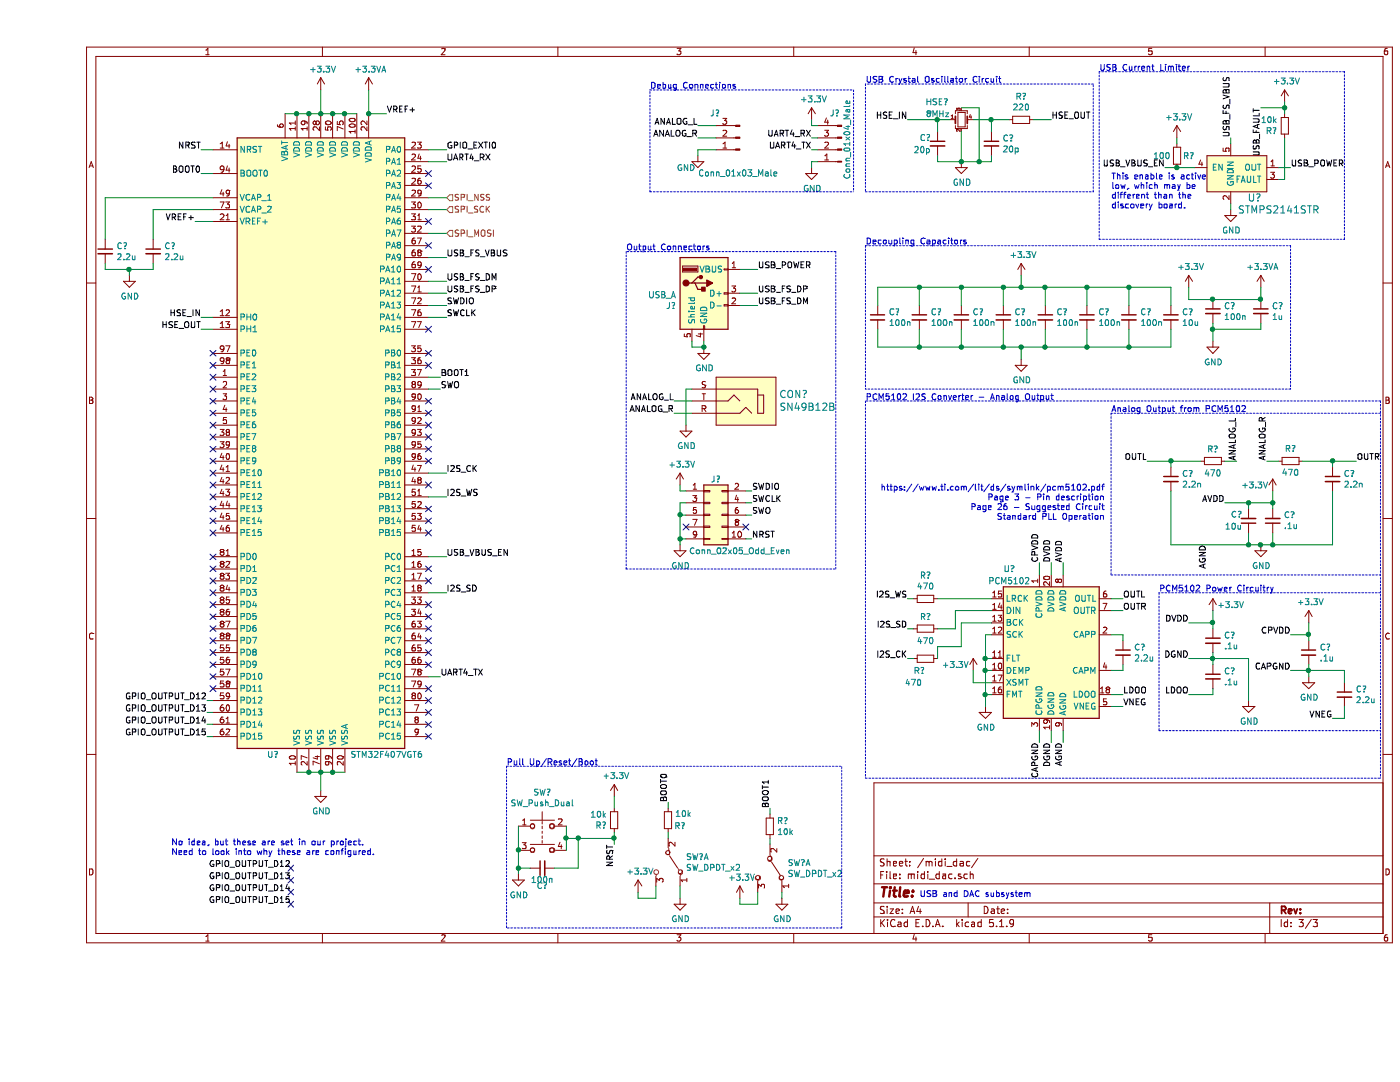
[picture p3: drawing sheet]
EESchema Schematic File Version 4
EELAYER 30 0
EELAYER END
$Descr A4 11693 8268
encoding utf-8
Sheet 3 3
Title ""
Date ""
Rev ""
Comp ""
Comment1 ""
Comment2 ""
Comment3 ""
Comment4 ""
$EndDescr
$Comp
L MCU_ST_STM32F4:STM32F407VGTx U?
U 1 1
P 2350 3650
F 0 "U?" H 1950 1000 50  0000 C CNN
F 1 "STM32F407VGT6" H 2900 1000 50  0000 C CNN
F 2 "Package_QFP:LQFP-100_14x14mm_P0.5mm" H 1650 1050 50  0001 R CNN
F 3 "http://www.st.com/st-web-ui/static/active/en/resource/technical/document/datasheet/DM00037051.pdf" H 2350 3650 50  0001 C CNN
	1    2350 3650
	1    0    0    -1  
$EndComp
Text HLabel 3400 1950 2    50   Input ~ 0
SPI_MOSI
Text HLabel 3400 1750 2    50   Input ~ 0
SPI_SCK
Text HLabel 3400 1650 2    50   Input ~ 0
SPI_NSS
$Comp
L power:+3.3V #PWR?
U 1 1
P 2350 750
F 0 "#PWR?" H 2350 600 50  0001 C CNN
F 1 "+3.3V" H 2365 923 50  0000 C CNN
F 2 "" H 2350 750 50  0001 C CNN
F 3 "" H 2350 750 50  0001 C CNN
	1    2350 750 
	1    0    0    -1  
$EndComp
$Comp
L power:GND #PWR?
U 1 1
P 2350 6600
F 0 "#PWR?" H 2350 6350 50  0001 C CNN
F 1 "GND" H 2355 6427 50  0000 C CNN
F 2 "" H 2350 6600 50  0001 C CNN
F 3 "" H 2350 6600 50  0001 C CNN
	1    2350 6600
	1    0    0    -1  
$EndComp
Wire Wire Line
	2150 6450 2250 6450
Wire Wire Line
	2350 6450 2350 6600
Connection ~ 2350 6450
Connection ~ 2250 6450
Wire Wire Line
	2250 6450 2350 6450
Wire Wire Line
	2550 6450 2450 6450
Connection ~ 2450 6450
Wire Wire Line
	2450 6450 2350 6450
Wire Wire Line
	2050 950  2150 950 
Wire Wire Line
	2350 950  2350 750 
Connection ~ 2350 950 
Connection ~ 2150 950 
Wire Wire Line
	2150 950  2250 950 
Connection ~ 2250 950 
Wire Wire Line
	2250 950  2350 950 
Connection ~ 2450 950 
Wire Wire Line
	2450 950  2350 950 
Connection ~ 2550 950 
Wire Wire Line
	2550 950  2450 950 
Wire Wire Line
	2650 950  2550 950 
$Comp
L Device:C_Small C?
U 1 1
P 7000 2650
F 0 "C?" H 7092 2696 50  0000 L CNN
F 1 "100n" H 7092 2605 50  0000 L CNN
F 2 "" H 7000 2650 50  0001 C CNN
F 3 "~" H 7000 2650 50  0001 C CNN
	1    7000 2650
	1    0    0    -1  
$EndComp
$Comp
L Device:C_Small C?
U 1 1
P 7350 2650
F 0 "C?" H 7442 2696 50  0000 L CNN
F 1 "100n" H 7442 2605 50  0000 L CNN
F 2 "" H 7350 2650 50  0001 C CNN
F 3 "~" H 7350 2650 50  0001 C CNN
	1    7350 2650
	1    0    0    -1  
$EndComp
$Comp
L Device:C_Small C?
U 1 1
P 7700 2650
F 0 "C?" H 7792 2696 50  0000 L CNN
F 1 "100n" H 7792 2605 50  0000 L CNN
F 2 "" H 7700 2650 50  0001 C CNN
F 3 "~" H 7700 2650 50  0001 C CNN
	1    7700 2650
	1    0    0    -1  
$EndComp
$Comp
L Device:C_Small C?
U 1 1
P 8050 2650
F 0 "C?" H 8142 2696 50  0000 L CNN
F 1 "100n" H 8142 2605 50  0000 L CNN
F 2 "" H 8050 2650 50  0001 C CNN
F 3 "~" H 8050 2650 50  0001 C CNN
	1    8050 2650
	1    0    0    -1  
$EndComp
$Comp
L Device:C_Small C?
U 1 1
P 8400 2650
F 0 "C?" H 8492 2696 50  0000 L CNN
F 1 "100n" H 8492 2605 50  0000 L CNN
F 2 "" H 8400 2650 50  0001 C CNN
F 3 "~" H 8400 2650 50  0001 C CNN
	1    8400 2650
	1    0    0    -1  
$EndComp
$Comp
L Device:C_Small C?
U 1 1
P 8750 2650
F 0 "C?" H 8842 2696 50  0000 L CNN
F 1 "100n" H 8842 2605 50  0000 L CNN
F 2 "" H 8750 2650 50  0001 C CNN
F 3 "~" H 8750 2650 50  0001 C CNN
	1    8750 2650
	1    0    0    -1  
$EndComp
$Comp
L Device:C_Small C?
U 1 1
P 9100 2650
F 0 "C?" H 9192 2696 50  0000 L CNN
F 1 "100n" H 9192 2605 50  0000 L CNN
F 2 "" H 9100 2650 50  0001 C CNN
F 3 "~" H 9100 2650 50  0001 C CNN
	1    9100 2650
	1    0    0    -1  
$EndComp
$Comp
L Device:C_Small C?
U 1 1
P 9450 2650
F 0 "C?" H 9542 2696 50  0000 L CNN
F 1 "10u" H 9542 2605 50  0000 L CNN
F 2 "" H 9450 2650 50  0001 C CNN
F 3 "~" H 9450 2650 50  0001 C CNN
	1    9450 2650
	1    0    0    -1  
$EndComp
Wire Wire Line
	9450 2400 9450 2550
Wire Wire Line
	9450 2900 9450 2750
$Comp
L power:GND #PWR?
U 1 1
P 8200 3000
F 0 "#PWR?" H 8200 2750 50  0001 C CNN
F 1 "GND" H 8205 2827 50  0000 C CNN
F 2 "" H 8200 3000 50  0001 C CNN
F 3 "" H 8200 3000 50  0001 C CNN
	1    8200 3000
	1    0    0    -1  
$EndComp
$Comp
L power:+3.3V #PWR?
U 1 1
P 8200 2300
F 0 "#PWR?" H 8200 2150 50  0001 C CNN
F 1 "+3.3V" H 8215 2473 50  0000 C CNN
F 2 "" H 8200 2300 50  0001 C CNN
F 3 "" H 8200 2300 50  0001 C CNN
	1    8200 2300
	1    0    0    -1  
$EndComp
Wire Wire Line
	7000 2750 7000 2900
Wire Wire Line
	7000 2900 7350 2900
Wire Wire Line
	7350 2750 7350 2900
Connection ~ 7350 2900
Wire Wire Line
	7350 2900 7700 2900
Wire Wire Line
	7700 2750 7700 2900
Connection ~ 7700 2900
Wire Wire Line
	8050 2750 8050 2900
Wire Wire Line
	7700 2900 8050 2900
Connection ~ 8050 2900
Wire Wire Line
	8050 2900 8200 2900
Wire Wire Line
	8400 2750 8400 2900
Connection ~ 8400 2900
Wire Wire Line
	8400 2900 8750 2900
Wire Wire Line
	8750 2750 8750 2900
Connection ~ 8750 2900
Wire Wire Line
	8750 2900 9100 2900
Wire Wire Line
	9100 2750 9100 2900
Connection ~ 9100 2900
Wire Wire Line
	9100 2900 9450 2900
Wire Wire Line
	9100 2550 9100 2400
Connection ~ 9100 2400
Wire Wire Line
	9100 2400 9450 2400
Wire Wire Line
	8750 2550 8750 2400
Connection ~ 8750 2400
Wire Wire Line
	8750 2400 9100 2400
Wire Wire Line
	8400 2550 8400 2400
Connection ~ 8400 2400
Wire Wire Line
	8400 2400 8750 2400
Wire Wire Line
	8050 2550 8050 2400
Connection ~ 8050 2400
Wire Wire Line
	8050 2400 8200 2400
Wire Wire Line
	7700 2550 7700 2400
Connection ~ 7700 2400
Wire Wire Line
	7700 2400 8050 2400
Wire Wire Line
	7350 2550 7350 2400
Connection ~ 7350 2400
Wire Wire Line
	7350 2400 7700 2400
Wire Wire Line
	7000 2550 7000 2400
Wire Wire Line
	7000 2400 7350 2400
Wire Wire Line
	8200 3000 8200 2900
Connection ~ 8200 2900
Wire Wire Line
	8200 2900 8400 2900
Wire Wire Line
	8200 2300 8200 2400
Connection ~ 8200 2400
Wire Wire Line
	8200 2400 8400 2400
Text Notes 6900 2050 0    50   ~ 0
Decoupling Capacitors
$Comp
L power:+3.3V #PWR?
U 1 1
P 9600 2400
F 0 "#PWR?" H 9600 2250 50  0001 C CNN
F 1 "+3.3V" H 9615 2573 50  0000 C CNN
F 2 "" H 9600 2400 50  0001 C CNN
F 3 "" H 9600 2400 50  0001 C CNN
	1    9600 2400
	1    0    0    -1  
$EndComp
$Comp
L Device:C_Small C?
U 1 1
P 9800 2600
F 0 "C?" H 9892 2646 50  0000 L CNN
F 1 "100n" H 9892 2555 50  0000 L CNN
F 2 "" H 9800 2600 50  0001 C CNN
F 3 "~" H 9800 2600 50  0001 C CNN
	1    9800 2600
	1    0    0    -1  
$EndComp
$Comp
L Device:C_Small C?
U 1 1
P 10200 2600
F 0 "C?" H 10292 2646 50  0000 L CNN
F 1 "1u" H 10292 2555 50  0000 L CNN
F 2 "" H 10200 2600 50  0001 C CNN
F 3 "~" H 10200 2600 50  0001 C CNN
	1    10200 2600
	1    0    0    -1  
$EndComp
Wire Wire Line
	9600 2400 9600 2500
Wire Wire Line
	9600 2500 9800 2500
Connection ~ 9800 2500
Wire Wire Line
	9800 2500 10200 2500
Wire Wire Line
	9800 2700 9800 2750
Wire Wire Line
	9800 2750 10200 2750
Wire Wire Line
	10200 2750 10200 2700
$Comp
L power:GND #PWR?
U 1 1
P 9800 2850
F 0 "#PWR?" H 9800 2600 50  0001 C CNN
F 1 "GND" H 9805 2677 50  0000 C CNN
F 2 "" H 9800 2850 50  0001 C CNN
F 3 "" H 9800 2850 50  0001 C CNN
	1    9800 2850
	1    0    0    -1  
$EndComp
Wire Wire Line
	9800 2850 9800 2750
Connection ~ 9800 2750
$Comp
L power:+3.3VA #PWR?
U 1 1
P 10200 2400
F 0 "#PWR?" H 10200 2250 50  0001 C CNN
F 1 "+3.3VA" H 10215 2573 50  0000 C CNN
F 2 "" H 10200 2400 50  0001 C CNN
F 3 "" H 10200 2400 50  0001 C CNN
	1    10200 2400
	1    0    0    -1  
$EndComp
Wire Wire Line
	10200 2400 10200 2500
Connection ~ 10200 2500
$Comp
L power:+3.3VA #PWR?
U 1 1
P 2750 750
F 0 "#PWR?" H 2750 600 50  0001 C CNN
F 1 "+3.3VA" H 2765 923 50  0000 C CNN
F 2 "" H 2750 750 50  0001 C CNN
F 3 "" H 2750 750 50  0001 C CNN
	1    2750 750 
	1    0    0    -1  
$EndComp
Wire Wire Line
	2750 750  2750 950 
Text Label 1300 1850 2    50   ~ 0
VREF+
Wire Wire Line
	1300 1850 1450 1850
Text Label 2900 950  0    50   ~ 0
VREF+
Wire Wire Line
	2900 950  2750 950 
Connection ~ 2750 950 
$Comp
L Device:C_Small C?
U 1 1
P 550 2100
F 0 "C?" H 642 2146 50  0000 L CNN
F 1 "2.2u" H 642 2055 50  0000 L CNN
F 2 "" H 550 2100 50  0001 C CNN
F 3 "~" H 550 2100 50  0001 C CNN
	1    550  2100
	1    0    0    -1  
$EndComp
$Comp
L Device:C_Small C?
U 1 1
P 950 2100
F 0 "C?" H 1042 2146 50  0000 L CNN
F 1 "2.2u" H 1042 2055 50  0000 L CNN
F 2 "" H 950 2100 50  0001 C CNN
F 3 "~" H 950 2100 50  0001 C CNN
	1    950  2100
	1    0    0    -1  
$EndComp
Wire Wire Line
	550  2200 550  2250
Wire Wire Line
	550  2250 750  2250
Wire Wire Line
	950  2250 950  2200
$Comp
L power:GND #PWR?
U 1 1
P 750 2300
F 0 "#PWR?" H 750 2050 50  0001 C CNN
F 1 "GND" H 755 2127 50  0000 C CNN
F 2 "" H 750 2300 50  0001 C CNN
F 3 "" H 750 2300 50  0001 C CNN
	1    750  2300
	1    0    0    -1  
$EndComp
Wire Wire Line
	750  2300 750  2250
Connection ~ 750  2250
Wire Wire Line
	750  2250 950  2250
Text Label 3350 3150 0    50   ~ 0
BOOT1
Wire Wire Line
	3350 3150 3250 3150
Wire Wire Line
	3400 1650 3250 1650
Wire Wire Line
	3400 1750 3250 1750
Wire Wire Line
	3400 1950 3250 1950
Text Label 1350 1450 2    50   ~ 0
BOOT0
Wire Wire Line
	1350 1450 1450 1450
Text Label 5250 6700 1    50   ~ 0
BOOT0
Text Label 6100 6750 1    50   ~ 0
BOOT1
$Comp
L Device:R_Small R?
U 1 1
P 6100 6900
F 0 "R?" H 6159 6946 50  0000 L CNN
F 1 "10k" H 6159 6855 50  0000 L CNN
F 2 "" H 6100 6900 50  0001 C CNN
F 3 "~" H 6100 6900 50  0001 C CNN
	1    6100 6900
	1    0    0    -1  
$EndComp
$Comp
L Device:R_Small R?
U 1 1
P 5250 6850
F 0 "R?" H 5100 6900 50  0000 L CNN
F 1 "10k" H 5050 6800 50  0000 L CNN
F 2 "" H 5250 6850 50  0001 C CNN
F 3 "~" H 5250 6850 50  0001 C CNN
	1    5250 6850
	-1   0    0    1   
$EndComp
$Comp
L power:GND #PWR?
U 1 1
P 5350 7500
F 0 "#PWR?" H 5350 7250 50  0001 C CNN
F 1 "GND" H 5355 7327 50  0000 C CNN
F 2 "" H 5350 7500 50  0001 C CNN
F 3 "" H 5350 7500 50  0001 C CNN
	1    5350 7500
	1    0    0    -1  
$EndComp
$Comp
L power:GND #PWR?
U 1 1
P 6200 7500
F 0 "#PWR?" H 6200 7250 50  0001 C CNN
F 1 "GND" H 6205 7327 50  0000 C CNN
F 2 "" H 6200 7500 50  0001 C CNN
F 3 "" H 6200 7500 50  0001 C CNN
	1    6200 7500
	1    0    0    -1  
$EndComp
Text Label 1350 2650 2    50   ~ 0
HSE_IN
Text Label 1350 2750 2    50   ~ 0
HSE_OUT
Wire Wire Line
	1350 2750 1450 2750
Wire Wire Line
	1450 2650 1350 2650
$Comp
L Device:Crystal_GND23_Small HSE?
U 1 1
P 7700 1000
F 0 "HSE?" H 7400 1150 50  0000 L CNN
F 1 "8MHz" H 7400 1050 50  0000 L CNN
F 2 "" H 7700 1000 50  0001 C CNN
F 3 "~" H 7700 1000 50  0001 C CNN
	1    7700 1000
	1    0    0    -1  
$EndComp
$Comp
L Device:C_Small C?
U 1 1
P 7950 1200
F 0 "C?" H 8042 1246 50  0000 L CNN
F 1 "20p" H 8042 1155 50  0000 L CNN
F 2 "" H 7950 1200 50  0001 C CNN
F 3 "~" H 7950 1200 50  0001 C CNN
	1    7950 1200
	1    0    0    -1  
$EndComp
$Comp
L Device:C_Small C?
U 1 1
P 7500 1200
F 0 "C?" H 7350 1250 50  0000 L CNN
F 1 "20p" H 7300 1150 50  0000 L CNN
F 2 "" H 7500 1200 50  0001 C CNN
F 3 "~" H 7500 1200 50  0001 C CNN
	1    7500 1200
	1    0    0    -1  
$EndComp
Wire Wire Line
	7600 1000 7500 1000
Wire Wire Line
	7500 1000 7500 1100
Wire Wire Line
	7500 1300 7500 1350
Wire Wire Line
	7500 1350 7700 1350
$Comp
L power:GND #PWR?
U 1 1
P 7700 1350
F 0 "#PWR?" H 7700 1100 50  0001 C CNN
F 1 "GND" H 7705 1177 50  0000 C CNN
F 2 "" H 7700 1350 50  0001 C CNN
F 3 "" H 7700 1350 50  0001 C CNN
	1    7700 1350
	1    0    0    -1  
$EndComp
Connection ~ 7700 1350
Wire Wire Line
	7700 1100 7700 1350
Wire Wire Line
	7700 1350 7850 1350
Wire Wire Line
	7700 900  7850 900 
Wire Wire Line
	7850 900  7850 1350
Connection ~ 7850 1350
Wire Wire Line
	7950 1000 7950 1100
Wire Wire Line
	7800 1000 7950 1000
Wire Wire Line
	7950 1300 7950 1350
Wire Wire Line
	7850 1350 7950 1350
$Comp
L Device:R_Small R?
U 1 1
P 8200 1000
F 0 "R?" V 8004 1000 50  0000 C CNN
F 1 "220" V 8095 1000 50  0000 C CNN
F 2 "" H 8200 1000 50  0001 C CNN
F 3 "~" H 8200 1000 50  0001 C CNN
	1    8200 1000
	0    1    1    0   
$EndComp
Wire Wire Line
	7950 1000 8100 1000
Connection ~ 7950 1000
Text Label 7250 1000 2    50   ~ 0
HSE_IN
Text Label 8450 1000 0    50   ~ 0
HSE_OUT
Wire Wire Line
	8450 1000 8300 1000
Wire Wire Line
	7250 1000 7500 1000
Connection ~ 7500 1000
Wire Notes Line
	6900 700  6900 1600
Wire Notes Line
	6900 1600 8800 1600
Wire Notes Line
	8800 1600 8800 700 
Wire Notes Line
	8800 700  6900 700 
Text Notes 6900 700  0    50   ~ 0
USB Crystal Oscillator Circuit
Text Label 1350 1250 2    50   ~ 0
NRST
Wire Wire Line
	1350 1250 1450 1250
Text Label 4800 7050 3    50   ~ 0
NRST
$Comp
L Device:R_Small R?
U 1 1
P 4800 6850
F 0 "R?" H 4859 6896 50  0000 L CNN
F 1 "10k" H 4859 6805 50  0000 L CNN
F 2 "" H 4800 6850 50  0001 C CNN
F 3 "~" H 4800 6850 50  0001 C CNN
	1    4800 6850
	-1   0    0    1   
$EndComp
$Comp
L power:+3.3V #PWR?
U 1 1
P 4800 6650
F 0 "#PWR?" H 4800 6500 50  0001 C CNN
F 1 "+3.3V" H 4815 6823 50  0000 C CNN
F 2 "" H 4800 6650 50  0001 C CNN
F 3 "" H 4800 6650 50  0001 C CNN
	1    4800 6650
	1    0    0    -1  
$EndComp
Wire Wire Line
	4800 6650 4800 6750
$Comp
L Audio:PCM5102 U?
U 1 1
P 8450 5400
F 0 "U?" H 8100 6050 50  0000 C CNN
F 1 "PCM5102" H 8100 5950 50  0000 C CNN
F 2 "Package_SO:TSSOP-20_4.4x6.5mm_P0.65mm" H 8400 6150 50  0001 C CNN
F 3 "http://www.ti.com/lit/ds/symlink/pcm5102.pdf" H 8400 6150 50  0001 C CNN
	1    8450 5400
	1    0    0    -1  
$EndComp
Text Label 3400 3950 0    50   ~ 0
I2S_CK
Wire Wire Line
	3400 4150 3250 4150
Wire Wire Line
	3250 3950 3400 3950
Text Label 3400 4150 0    50   ~ 0
I2S_WS
Text Label 8350 4700 1    50   ~ 0
CPVDD
Wire Wire Line
	8350 4700 8350 4800
Text Label 10450 5300 2    50   ~ 0
CPVDD
$Comp
L Device:C_Small C?
U 1 1
P 10600 5450
F 0 "C?" H 10692 5496 50  0000 L CNN
F 1 ".1u" H 10692 5405 50  0000 L CNN
F 2 "" H 10600 5450 50  0001 C CNN
F 3 "~" H 10600 5450 50  0001 C CNN
	1    10600 5450
	1    0    0    -1  
$EndComp
$Comp
L power:GND #PWR?
U 1 1
P 10600 5650
F 0 "#PWR?" H 10600 5400 50  0001 C CNN
F 1 "GND" H 10605 5477 50  0000 C CNN
F 2 "" H 10600 5650 50  0001 C CNN
F 3 "" H 10600 5650 50  0001 C CNN
	1    10600 5650
	1    0    0    -1  
$EndComp
Wire Wire Line
	10600 5650 10600 5600
Wire Wire Line
	10600 5350 10600 5300
Wire Wire Line
	10600 5300 10450 5300
Wire Wire Line
	9050 5300 8950 5300
$Comp
L Device:C_Small C?
U 1 1
P 9050 5450
F 0 "C?" H 9142 5496 50  0000 L CNN
F 1 "2.2u" H 9142 5405 50  0000 L CNN
F 2 "" H 9050 5450 50  0001 C CNN
F 3 "~" H 9050 5450 50  0001 C CNN
	1    9050 5450
	1    0    0    -1  
$EndComp
Wire Wire Line
	9050 5300 9050 5350
Wire Wire Line
	9050 5550 9050 5600
Wire Wire Line
	9050 5600 8950 5600
Text Label 10450 5600 2    50   ~ 0
CAPGND
Wire Wire Line
	10450 5600 10600 5600
Connection ~ 10600 5600
Wire Wire Line
	10600 5600 10600 5550
Text Label 8350 6200 3    50   ~ 0
CAPGND
Wire Wire Line
	8350 6200 8350 6100
$Comp
L Device:C_Small C?
U 1 1
P 10900 5800
F 0 "C?" H 10992 5846 50  0000 L CNN
F 1 "2.2u" H 10992 5755 50  0000 L CNN
F 2 "" H 10900 5800 50  0001 C CNN
F 3 "~" H 10900 5800 50  0001 C CNN
	1    10900 5800
	1    0    0    -1  
$EndComp
Wire Wire Line
	10600 5600 10900 5600
Wire Wire Line
	10900 5600 10900 5700
Text Label 9050 5900 0    50   ~ 0
VNEG
Wire Wire Line
	9050 5900 8950 5900
Text Label 10800 6000 2    50   ~ 0
VNEG
Wire Wire Line
	10800 6000 10900 6000
Wire Wire Line
	10900 6000 10900 5900
$Comp
L power:+3.3V #PWR?
U 1 1
P 10600 5200
F 0 "#PWR?" H 10600 5050 50  0001 C CNN
F 1 "+3.3V" H 10615 5373 50  0000 C CNN
F 2 "" H 10600 5200 50  0001 C CNN
F 3 "" H 10600 5200 50  0001 C CNN
	1    10600 5200
	1    0    0    -1  
$EndComp
Wire Wire Line
	10600 5200 10600 5300
Connection ~ 10600 5300
Text Label 8450 4700 1    50   ~ 0
DVDD
Wire Wire Line
	8450 4700 8450 4800
Text Label 8450 6200 3    50   ~ 0
DGND
Wire Wire Line
	8450 6200 8450 6100
Text Label 9600 5200 2    50   ~ 0
DVDD
Text Label 9600 5500 2    50   ~ 0
DGND
$Comp
L power:+3.3V #PWR?
U 1 1
P 9800 5100
F 0 "#PWR?" H 9800 4950 50  0001 C CNN
F 1 "+3.3V" H 9950 5150 50  0000 C CNN
F 2 "" H 9800 5100 50  0001 C CNN
F 3 "" H 9800 5100 50  0001 C CNN
	1    9800 5100
	1    0    0    -1  
$EndComp
$Comp
L power:GND #PWR?
U 1 1
P 10100 5850
F 0 "#PWR?" H 10100 5600 50  0001 C CNN
F 1 "GND" H 10105 5677 50  0000 C CNN
F 2 "" H 10100 5850 50  0001 C CNN
F 3 "" H 10100 5850 50  0001 C CNN
	1    10100 5850
	1    0    0    -1  
$EndComp
Text Label 9050 5800 0    50   ~ 0
LDOO
Wire Wire Line
	9050 5800 8950 5800
Text Label 9600 5800 2    50   ~ 0
LDOO
$Comp
L Device:C_Small C?
U 1 1
P 9800 5350
F 0 "C?" H 9892 5396 50  0000 L CNN
F 1 ".1u" H 9892 5305 50  0000 L CNN
F 2 "" H 9800 5350 50  0001 C CNN
F 3 "~" H 9800 5350 50  0001 C CNN
	1    9800 5350
	1    0    0    -1  
$EndComp
$Comp
L Device:C_Small C?
U 1 1
P 9800 5650
F 0 "C?" H 9892 5696 50  0000 L CNN
F 1 ".1u" H 9892 5605 50  0000 L CNN
F 2 "" H 9800 5650 50  0001 C CNN
F 3 "~" H 9800 5650 50  0001 C CNN
	1    9800 5650
	1    0    0    -1  
$EndComp
Wire Wire Line
	9800 5100 9800 5200
Wire Wire Line
	9800 5450 9800 5500
Wire Wire Line
	9800 5750 9800 5800
Wire Wire Line
	9800 5800 9600 5800
Connection ~ 9800 5500
Wire Wire Line
	9800 5500 9800 5550
Wire Wire Line
	9600 5500 9800 5500
Wire Wire Line
	9600 5200 9800 5200
Connection ~ 9800 5200
Wire Wire Line
	9800 5200 9800 5250
Wire Wire Line
	9800 5500 10100 5500
Wire Wire Line
	10100 5500 10100 5850
Text Notes 8900 4350 2    50   ~ 0
https://www.ti.com/lit/ds/symlink/pcm5102.pdf\nPage 3 - Pin description\nPage 26 - Suggested Circuit\nStandard PLL Operation
Text Label 9050 5000 0    50   ~ 0
OUTL
Text Label 9050 5100 0    50   ~ 0
OUTR
Wire Wire Line
	9050 5100 8950 5100
Wire Wire Line
	9050 5000 8950 5000
Text Label 8550 6200 3    50   ~ 0
AGND
Wire Wire Line
	8550 6200 8550 6100
Text Label 8550 4700 1    50   ~ 0
AVDD
Wire Wire Line
	8550 4700 8550 4800
Text Label 9250 3850 2    50   ~ 0
OUTL
Text Label 11000 3850 0    50   ~ 0
OUTR
$Comp
L Device:C_Small C?
U 1 1
P 9450 4000
F 0 "C?" H 9542 4046 50  0000 L CNN
F 1 "2.2n" H 9542 3955 50  0000 L CNN
F 2 "" H 9450 4000 50  0001 C CNN
F 3 "~" H 9450 4000 50  0001 C CNN
	1    9450 4000
	1    0    0    -1  
$EndComp
$Comp
L Device:C_Small C?
U 1 1
P 10800 4000
F 0 "C?" H 10892 4046 50  0000 L CNN
F 1 "2.2n" H 10892 3955 50  0000 L CNN
F 2 "" H 10800 4000 50  0001 C CNN
F 3 "~" H 10800 4000 50  0001 C CNN
	1    10800 4000
	1    0    0    -1  
$EndComp
$Comp
L Device:R_Small R?
U 1 1
P 10450 3850
F 0 "R?" V 10550 3850 50  0000 C CNN
F 1 "470" V 10350 3850 50  0000 C CNN
F 2 "" H 10450 3850 50  0001 C CNN
F 3 "~" H 10450 3850 50  0001 C CNN
	1    10450 3850
	0    -1   -1   0   
$EndComp
$Comp
L Device:R_Small R?
U 1 1
P 9800 3850
F 0 "R?" V 9700 3850 50  0000 C CNN
F 1 "470" V 9900 3850 50  0000 C CNN
F 2 "" H 9800 3850 50  0001 C CNN
F 3 "~" H 9800 3850 50  0001 C CNN
	1    9800 3850
	0    1    1    0   
$EndComp
Wire Wire Line
	9450 3850 9450 3900
Wire Wire Line
	9250 3850 9450 3850
Connection ~ 9450 3850
Wire Wire Line
	9450 3850 9700 3850
Text Label 10000 3850 1    50   ~ 0
ANALOG_L
Wire Wire Line
	10000 3850 9900 3850
Text Label 10250 3850 1    50   ~ 0
ANALOG_R
Wire Wire Line
	10250 3850 10350 3850
Wire Wire Line
	10550 3850 10800 3850
Wire Wire Line
	10800 3900 10800 3850
Connection ~ 10800 3850
Wire Wire Line
	10800 3850 11000 3850
Text Label 9900 4200 2    50   ~ 0
AVDD
$Comp
L power:+3.3V #PWR?
U 1 1
P 10300 4100
F 0 "#PWR?" H 10300 3950 50  0001 C CNN
F 1 "+3.3V" H 10150 4150 50  0000 C CNN
F 2 "" H 10300 4100 50  0001 C CNN
F 3 "" H 10300 4100 50  0001 C CNN
	1    10300 4100
	1    0    0    -1  
$EndComp
Wire Wire Line
	10300 4100 10300 4200
Wire Wire Line
	10300 4200 10100 4200
$Comp
L Device:C_Small C?
U 1 1
P 10100 4350
F 0 "C?" H 10250 4300 50  0000 R CNN
F 1 "10u" H 10300 4400 50  0000 R CNN
F 2 "" H 10100 4350 50  0001 C CNN
F 3 "~" H 10100 4350 50  0001 C CNN
	1    10100 4350
	-1   0    0    1   
$EndComp
$Comp
L Device:C_Small C?
U 1 1
P 10300 4350
F 0 "C?" H 10208 4304 50  0000 R CNN
F 1 ".1u" H 10208 4395 50  0000 R CNN
F 2 "" H 10300 4350 50  0001 C CNN
F 3 "~" H 10300 4350 50  0001 C CNN
	1    10300 4350
	-1   0    0    1   
$EndComp
Wire Wire Line
	10300 4200 10300 4250
Connection ~ 10300 4200
Wire Wire Line
	10100 4200 10100 4250
Connection ~ 10100 4200
Wire Wire Line
	10100 4200 9900 4200
Text Label 9750 4550 3    50   ~ 0
AGND
$Comp
L power:GND #PWR?
U 1 1
P 10200 4550
F 0 "#PWR?" H 10200 4300 50  0001 C CNN
F 1 "GND" H 10205 4377 50  0000 C CNN
F 2 "" H 10200 4550 50  0001 C CNN
F 3 "" H 10200 4550 50  0001 C CNN
	1    10200 4550
	1    0    0    -1  
$EndComp
Wire Wire Line
	10100 4450 10100 4550
Connection ~ 10100 4550
Wire Wire Line
	10300 4450 10300 4550
Connection ~ 10300 4550
Wire Wire Line
	10300 4550 10200 4550
Connection ~ 10200 4550
Wire Wire Line
	10200 4550 10100 4550
Wire Wire Line
	9450 4100 9450 4550
Wire Wire Line
	9450 4550 10100 4550
Wire Wire Line
	10800 4100 10800 4550
Wire Wire Line
	10300 4550 10800 4550
Text Label 3400 4950 0    50   ~ 0
I2S_SD
Wire Wire Line
	3400 4950 3250 4950
Wire Notes Line
	8950 4800 11200 4800
Wire Notes Line
	11200 3450 8950 3450
Wire Notes Line
	8950 3450 8950 4800
Text Notes 8950 3450 0    50   ~ 0
Analog Output from PCM5102\n
Wire Notes Line
	9350 6100 11200 6100
Wire Notes Line
	11200 4950 9350 4950
Wire Notes Line
	9350 4950 9350 6100
Text Notes 9350 4950 0    50   ~ 0
PCM5102 Power Circuitry\n
$Comp
L Device:R_Small R?
U 1 1
P 7400 5000
F 0 "R?" V 7204 5000 50  0000 C CNN
F 1 "470" V 7295 5000 50  0000 C CNN
F 2 "" H 7400 5000 50  0001 C CNN
F 3 "~" H 7400 5000 50  0001 C CNN
	1    7400 5000
	0    1    1    0   
$EndComp
$Comp
L Device:R_Small R?
U 1 1
P 7400 5250
F 0 "R?" V 7300 5250 50  0000 C CNN
F 1 "470" V 7500 5250 50  0000 C CNN
F 2 "" H 7400 5250 50  0001 C CNN
F 3 "~" H 7400 5250 50  0001 C CNN
	1    7400 5250
	0    1    1    0   
$EndComp
$Comp
L Device:R_Small R?
U 1 1
P 7400 5500
F 0 "R?" V 7500 5450 50  0000 C CNN
F 1 "470" V 7600 5400 50  0000 C CNN
F 2 "" H 7400 5500 50  0001 C CNN
F 3 "~" H 7400 5500 50  0001 C CNN
	1    7400 5500
	0    1    1    0   
$EndComp
$Comp
L power:GND #PWR?
U 1 1
P 7900 5900
F 0 "#PWR?" H 7900 5650 50  0001 C CNN
F 1 "GND" H 7905 5727 50  0000 C CNN
F 2 "" H 7900 5900 50  0001 C CNN
F 3 "" H 7900 5900 50  0001 C CNN
	1    7900 5900
	1    0    0    -1  
$EndComp
$Comp
L power:+3.3V #PWR?
U 1 1
P 7800 5600
F 0 "#PWR?" H 7800 5450 50  0001 C CNN
F 1 "+3.3V" H 7650 5650 50  0000 C CNN
F 2 "" H 7800 5600 50  0001 C CNN
F 3 "" H 7800 5600 50  0001 C CNN
	1    7800 5600
	1    0    0    -1  
$EndComp
Wire Wire Line
	7950 5300 7900 5300
Wire Wire Line
	7900 5300 7900 5500
Wire Wire Line
	7950 5500 7900 5500
Connection ~ 7900 5500
Wire Wire Line
	7900 5500 7900 5600
Wire Wire Line
	7950 5600 7900 5600
Connection ~ 7900 5600
Wire Wire Line
	7900 5600 7900 5800
Wire Wire Line
	7950 5700 7800 5700
Wire Wire Line
	7950 5800 7900 5800
Connection ~ 7900 5800
Wire Wire Line
	7900 5800 7900 5900
Wire Wire Line
	7500 5000 7950 5000
Wire Wire Line
	7500 5250 7650 5250
Wire Wire Line
	7650 5250 7650 5100
Wire Wire Line
	7650 5100 7950 5100
Wire Wire Line
	7800 5600 7800 5700
Wire Wire Line
	7500 5500 7500 5400
Wire Wire Line
	7500 5400 7700 5400
Wire Wire Line
	7700 5400 7700 5200
Wire Wire Line
	7700 5200 7950 5200
Wire Wire Line
	7250 5000 7300 5000
Wire Wire Line
	7250 5250 7300 5250
Wire Wire Line
	7250 5500 7300 5500
Wire Notes Line
	6900 6500 11200 6500
Wire Notes Line
	11200 3350 6900 3350
Wire Notes Line
	11200 3350 11200 6500
Text Notes 6900 3350 0    50   ~ 0
PCM5102 I2S Converter - Analog Output
Wire Notes Line
	6900 3350 6900 6500
Text Label 3400 1350 0    50   ~ 0
UART4_RX
Wire Wire Line
	3400 1350 3250 1350
Text Label 3350 5650 0    50   ~ 0
UART4_TX
Wire Wire Line
	3350 5650 3250 5650
$Comp
L Connector:Conn_01x04_Male J?
U 1 1
P 6700 1250
F 0 "J?" H 6800 950 50  0000 R CNN
F 1 "Conn_01x04_Male" V 6650 1500 50  0000 R CNN
F 2 "" H 6700 1250 50  0001 C CNN
F 3 "~" H 6700 1250 50  0001 C CNN
	1    6700 1250
	-1   0    0    1   
$EndComp
$Comp
L power:+3.3V #PWR?
U 1 1
P 6450 1000
F 0 "#PWR?" H 6450 850 50  0001 C CNN
F 1 "+3.3V" H 6465 1173 50  0000 C CNN
F 2 "" H 6450 1000 50  0001 C CNN
F 3 "" H 6450 1000 50  0001 C CNN
	1    6450 1000
	1    0    0    -1  
$EndComp
$Comp
L power:GND #PWR?
U 1 1
P 6450 1400
F 0 "#PWR?" H 6450 1150 50  0001 C CNN
F 1 "GND" H 6455 1227 50  0000 C CNN
F 2 "" H 6450 1400 50  0001 C CNN
F 3 "" H 6450 1400 50  0001 C CNN
	1    6450 1400
	1    0    0    -1  
$EndComp
Wire Wire Line
	6450 1000 6450 1050
Wire Wire Line
	6450 1050 6500 1050
Wire Wire Line
	6500 1350 6450 1350
Wire Wire Line
	6450 1350 6450 1400
Text Label 6450 1150 2    50   ~ 0
UART4_RX
Text Label 6450 1250 2    50   ~ 0
UART4_TX
Wire Wire Line
	6450 1250 6500 1250
Wire Wire Line
	6450 1150 6500 1150
Wire Notes Line
	6800 750  6800 1600
Text Label 3400 2450 0    50   ~ 0
USB_FS_DP
Wire Wire Line
	3400 2450 3250 2450
Text Label 3400 2350 0    50   ~ 0
USB_FS_DM
Wire Wire Line
	3400 2350 3250 2350
Text Label 3400 2150 0    50   ~ 0
USB_FS_VBUS
Wire Wire Line
	3400 2150 3250 2150
Text Label 3400 4650 0    50   ~ 0
USB_VBUS_EN
Wire Wire Line
	3400 4650 3250 4650
$Comp
L DIGIKEY_POWER_SWITCH:STMPS2141STR U?
U 1 1
P 10050 1400
F 0 "U?" H 10150 1150 60  0000 C CNN
F 1 "STMPS2141STR" H 10350 1050 60  0000 C CNN
F 2 "digikey-footprints:SOT-753" H 10250 1600 60  0001 L CNN
F 3 "http://www.st.com/content/ccc/resource/technical/document/datasheet/e8/d7/48/25/eb/87/45/b3/CD00167470.pdf/files/CD00167470.pdf/jcr:content/translations/en.CD00167470.pdf" H 10250 1700 60  0001 L CNN
F 4 "497-6933-1-ND" H 10250 1800 60  0001 L CNN "Digi-Key_PN"
F 5 "STMPS2141STR" H 10250 1900 60  0001 L CNN "MPN"
F 6 "Integrated Circuits (ICs)" H 10250 2000 60  0001 L CNN "Category"
F 7 "PMIC - Power Distribution Switches, Load Drivers" H 10250 2100 60  0001 L CNN "Family"
F 8 "http://www.st.com/content/ccc/resource/technical/document/datasheet/e8/d7/48/25/eb/87/45/b3/CD00167470.pdf/files/CD00167470.pdf/jcr:content/translations/en.CD00167470.pdf" H 10250 2200 60  0001 L CNN "DK_Datasheet_Link"
F 9 "/product-detail/en/stmicroelectronics/STMPS2141STR/497-6933-1-ND/1880311" H 10250 2300 60  0001 L CNN "DK_Detail_Page"
F 10 "IC PWR SWITCH 1CH 500MA SOT23-5" H 10250 2400 60  0001 L CNN "Description"
F 11 "STMicroelectronics" H 10250 2500 60  0001 L CNN "Manufacturer"
F 12 "Active" H 10250 2600 60  0001 L CNN "Status"
	1    10050 1400
	1    0    0    -1  
$EndComp
$Comp
L Device:R_Small R?
U 1 1
P 9500 1300
F 0 "R?" H 9550 1300 50  0000 L CNN
F 1 "100" H 9300 1300 50  0000 L CNN
F 2 "" H 9500 1300 50  0001 C CNN
F 3 "~" H 9500 1300 50  0001 C CNN
	1    9500 1300
	1    0    0    -1  
$EndComp
$Comp
L power:+3.3V #PWR?
U 1 1
P 9500 1150
F 0 "#PWR?" H 9500 1000 50  0001 C CNN
F 1 "+3.3V" H 9515 1323 50  0000 C CNN
F 2 "" H 9500 1150 50  0001 C CNN
F 3 "" H 9500 1150 50  0001 C CNN
	1    9500 1150
	1    0    0    -1  
$EndComp
Wire Wire Line
	9500 1150 9500 1200
Wire Wire Line
	9500 1400 9650 1400
Text Label 9400 1400 2    50   ~ 0
USB_VBUS_EN
Wire Wire Line
	9400 1400 9500 1400
Connection ~ 9500 1400
Text Notes 8950 1750 0    50   ~ 0
This enable is active\nlow, which may be\ndifferent than the\ndiscovery board.
$Comp
L power:GND #PWR?
U 1 1
P 9950 1750
F 0 "#PWR?" H 9950 1500 50  0001 C CNN
F 1 "GND" H 9955 1577 50  0000 C CNN
F 2 "" H 9950 1750 50  0001 C CNN
F 3 "" H 9950 1750 50  0001 C CNN
	1    9950 1750
	1    0    0    -1  
$EndComp
Wire Wire Line
	9950 1750 9950 1700
Text Label 10200 900  3    50   ~ 0
USB_FAULT
Text Label 10450 1400 0    50   ~ 0
USB_POWER
Wire Wire Line
	10450 1400 10350 1400
Text Label 9950 1150 1    50   ~ 0
USB_FS_VBUS
Wire Wire Line
	9950 1150 9950 1200
Wire Notes Line
	10450 2050 10450 3250
Wire Notes Line
	6900 2050 10450 2050
Wire Notes Line
	10450 3250 6900 3250
Wire Notes Line
	6900 2050 6900 3250
Wire Notes Line
	8850 2000 10900 2000
Wire Notes Line
	10900 2000 10900 600 
Wire Notes Line
	10900 600  8850 600 
Wire Notes Line
	8850 600  8850 2000
Text Notes 8850 600  0    50   ~ 0
USB Current Limiter
$Comp
L Connector:USB_A J?
U 1 1
P 5550 2450
F 0 "J?" H 5320 2347 50  0000 R CNN
F 1 "USB_A" H 5320 2438 50  0000 R CNN
F 2 "" H 5700 2400 50  0001 C CNN
F 3 " ~" H 5700 2400 50  0001 C CNN
	1    5550 2450
	1    0    0    -1  
$EndComp
Text Label 6000 2250 0    50   ~ 0
USB_POWER
Wire Wire Line
	6000 2250 5850 2250
Text Label 6000 2450 0    50   ~ 0
USB_FS_DP
Text Label 6000 2550 0    50   ~ 0
USB_FS_DM
Wire Wire Line
	6000 2550 5850 2550
Wire Wire Line
	6000 2450 5850 2450
$Comp
L power:GND #PWR?
U 1 1
P 5550 2900
F 0 "#PWR?" H 5550 2650 50  0001 C CNN
F 1 "GND" H 5555 2727 50  0000 C CNN
F 2 "" H 5550 2900 50  0001 C CNN
F 3 "" H 5550 2900 50  0001 C CNN
	1    5550 2900
	1    0    0    -1  
$EndComp
Wire Wire Line
	5550 2900 5550 2850
Wire Wire Line
	5450 2850 5450 2900
Wire Wire Line
	5450 2900 5550 2900
Connection ~ 5550 2900
Text Label 7250 5250 2    50   ~ 0
I2S_SD
Text Label 3400 1250 0    50   ~ 0
GPIO_EXTI0
Wire Wire Line
	3400 1250 3250 1250
Text Label 7250 5500 2    50   ~ 0
I2S_CK
Text Label 7250 5000 2    50   ~ 0
I2S_WS
Text Label 1400 6150 2    50   ~ 0
GPIO_OUTPUT_D15
Text Label 1400 6050 2    50   ~ 0
GPIO_OUTPUT_D14
Text Label 1400 5950 2    50   ~ 0
GPIO_OUTPUT_D13
Text Label 1400 5850 2    50   ~ 0
GPIO_OUTPUT_D12
Wire Wire Line
	1400 5850 1450 5850
Wire Wire Line
	1450 5950 1400 5950
Wire Wire Line
	1400 6050 1450 6050
Wire Wire Line
	1450 6150 1400 6150
$Comp
L DIGIKEY_AUDIO_JACK:SN49B12B CON?
U 1 1
P 5850 3350
F 0 "CON?" H 5522 3297 60  0000 R CNN
F 1 "SN49B12B" H 5522 3403 60  0000 R CNN
F 2 "digikey-footprints:Headphone_Jack_6.35mm_SN49B12B" H 6050 3550 60  0001 L CNN
F 3 "http://www.switchcraft.com/Drawings/SN49B_SERIES_CD.pdf" H 6050 3650 60  0001 L CNN
F 4 "SC1522-ND" H 6050 3750 60  0001 L CNN "Digi-Key_PN"
F 5 "SN49B12B" H 6050 3850 60  0001 L CNN "MPN"
F 6 "Connectors, Interconnects" H 6050 3950 60  0001 L CNN "Category"
F 7 "Barrel - Audio Connectors" H 6050 4050 60  0001 L CNN "Family"
F 8 "http://www.switchcraft.com/Drawings/SN49B_SERIES_CD.pdf" H 6050 4150 60  0001 L CNN "DK_Datasheet_Link"
F 9 "/product-detail/en/switchcraft-inc/SN49B12B/SC1522-ND/412780" H 6050 4250 60  0001 L CNN "DK_Detail_Page"
F 10 "CONN JACK STEREO 6.35MM R/A" H 6050 4350 60  0001 L CNN "Description"
F 11 "Switchcraft Inc." H 6050 4450 60  0001 L CNN "Manufacturer"
F 12 "Active" H 6050 4550 60  0001 L CNN "Status"
	1    5850 3350
	-1   0    0    1   
$EndComp
$Comp
L power:GND #PWR?
U 1 1
P 5400 3550
F 0 "#PWR?" H 5400 3300 50  0001 C CNN
F 1 "GND" H 5405 3377 50  0000 C CNN
F 2 "" H 5400 3550 50  0001 C CNN
F 3 "" H 5400 3550 50  0001 C CNN
	1    5400 3550
	1    0    0    -1  
$EndComp
Wire Wire Line
	5450 3250 5400 3250
Wire Wire Line
	5400 3250 5400 3550
Text Label 5300 3350 2    50   ~ 0
ANALOG_L
Wire Wire Line
	5300 3350 5450 3350
Text Label 5300 3450 2    50   ~ 0
ANALOG_R
Wire Wire Line
	5300 3450 5450 3450
$Comp
L power:GND #PWR?
U 1 1
P 5350 4550
F 0 "#PWR?" H 5350 4300 50  0001 C CNN
F 1 "GND" H 5355 4377 50  0000 C CNN
F 2 "" H 5350 4550 50  0001 C CNN
F 3 "" H 5350 4550 50  0001 C CNN
	1    5350 4550
	1    0    0    -1  
$EndComp
Wire Wire Line
	5350 4500 5400 4500
Wire Wire Line
	5350 4300 5400 4300
Wire Wire Line
	5350 4300 5350 4500
Connection ~ 5350 4500
Wire Wire Line
	5350 4500 5350 4550
Wire Wire Line
	5350 4300 5350 4200
Wire Wire Line
	5350 4200 5400 4200
Connection ~ 5350 4300
$Comp
L Connector_Generic:Conn_02x05_Odd_Even J?
U 1 1
P 5600 4300
F 0 "J?" H 5650 4600 50  0000 C CNN
F 1 "Conn_02x05_Odd_Even" H 5850 4000 50  0000 C CNN
F 2 "" H 5600 4300 50  0001 C CNN
F 3 "~" H 5600 4300 50  0001 C CNN
	1    5600 4300
	1    0    0    -1  
$EndComp
NoConn ~ 5400 4400
NoConn ~ 5900 4400
Text Label 5950 4500 0    50   ~ 0
NRST
Wire Wire Line
	5950 4500 5900 4500
$Comp
L power:+3.3V #PWR?
U 1 1
P 5350 4050
F 0 "#PWR?" H 5350 3900 50  0001 C CNN
F 1 "+3.3V" H 5365 4223 50  0000 C CNN
F 2 "" H 5350 4050 50  0001 C CNN
F 3 "" H 5350 4050 50  0001 C CNN
	1    5350 4050
	1    0    0    -1  
$EndComp
Wire Wire Line
	5350 4050 5350 4100
Wire Wire Line
	5350 4100 5400 4100
Text Label 3400 2550 0    50   ~ 0
SWDIO
Wire Wire Line
	3250 2550 3400 2550
Text Label 3400 2650 0    50   ~ 0
SWCLK
Wire Wire Line
	3400 2650 3250 2650
Text Label 3350 3250 0    50   ~ 0
SWO
Wire Wire Line
	3350 3250 3250 3250
Text Label 5950 4100 0    50   ~ 0
SWDIO
Text Label 5950 4200 0    50   ~ 0
SWCLK
Text Label 5950 4300 0    50   ~ 0
SWO
Wire Wire Line
	5950 4300 5900 4300
Wire Wire Line
	5950 4200 5900 4200
Wire Wire Line
	5950 4100 5900 4100
$Comp
L Switch:SW_Push_Dual SW?
U 1 1
P 4200 6900
F 0 "SW?" H 4200 7185 50  0000 C CNN
F 1 "SW_Push_Dual" H 4200 7094 50  0000 C CNN
F 2 "" H 4200 7100 50  0001 C CNN
F 3 "~" H 4200 7100 50  0001 C CNN
	1    4200 6900
	1    0    0    -1  
$EndComp
Wire Wire Line
	4000 6900 4000 7100
Wire Wire Line
	4400 6900 4400 7000
$Comp
L power:GND #PWR?
U 1 1
P 4000 7300
F 0 "#PWR?" H 4000 7050 50  0001 C CNN
F 1 "GND" H 4005 7127 50  0000 C CNN
F 2 "" H 4000 7300 50  0001 C CNN
F 3 "" H 4000 7300 50  0001 C CNN
	1    4000 7300
	1    0    0    -1  
$EndComp
Wire Wire Line
	4000 7300 4000 7250
Connection ~ 4000 7100
$Comp
L Device:C_Small C?
U 1 1
P 4200 7250
F 0 "C?" V 4050 7250 50  0000 C CNN
F 1 "100n" V 4100 7250 50  0000 C CNN
F 2 "" H 4200 7250 50  0001 C CNN
F 3 "~" H 4200 7250 50  0001 C CNN
	1    4200 7250
	0    -1   -1   0   
$EndComp
Wire Wire Line
	4100 7250 4000 7250
Connection ~ 4000 7250
Wire Wire Line
	4000 7250 4000 7100
Wire Wire Line
	4300 7250 4500 7250
Wire Wire Line
	4500 7250 4500 7000
Wire Wire Line
	4500 7000 4400 7000
Connection ~ 4400 7000
Wire Wire Line
	4400 7000 4400 7100
Wire Wire Line
	4800 6950 4800 7000
Wire Wire Line
	4500 7000 4800 7000
Connection ~ 4500 7000
Connection ~ 4800 7000
Wire Wire Line
	4800 7000 4800 7050
Wire Wire Line
	5350 7400 5350 7500
Wire Wire Line
	5250 6700 5250 6750
Wire Wire Line
	5250 6950 5250 7000
$Comp
L power:+3.3V #PWR?
U 1 1
P 5000 7450
F 0 "#PWR?" H 5000 7300 50  0001 C CNN
F 1 "+3.3V" H 5015 7623 50  0000 C CNN
F 2 "" H 5000 7450 50  0001 C CNN
F 3 "" H 5000 7450 50  0001 C CNN
	1    5000 7450
	1    0    0    -1  
$EndComp
Wire Wire Line
	5000 7450 5000 7500
Wire Wire Line
	5000 7500 5150 7500
Wire Wire Line
	5150 7500 5150 7400
Wire Wire Line
	6100 6750 6100 6800
Wire Wire Line
	6100 7000 6100 7050
Wire Wire Line
	6200 7500 6200 7450
$Comp
L power:+3.3V #PWR?
U 1 1
P 5850 7500
F 0 "#PWR?" H 5850 7350 50  0001 C CNN
F 1 "+3.3V" H 5865 7673 50  0000 C CNN
F 2 "" H 5850 7500 50  0001 C CNN
F 3 "" H 5850 7500 50  0001 C CNN
	1    5850 7500
	1    0    0    -1  
$EndComp
Wire Wire Line
	5850 7500 5850 7550
Wire Wire Line
	5850 7550 6000 7550
Wire Wire Line
	6000 7550 6000 7450
$Comp
L Switch:SW_DPDT_x2 SW?
U 1 1
P 6100 7250
F 0 "SW?" V 6054 7398 50  0000 L CNN
F 1 "SW_DPDT_x2" V 6145 7398 50  0000 L CNN
F 2 "" H 6100 7250 50  0001 C CNN
F 3 "~" H 6100 7250 50  0001 C CNN
	1    6100 7250
	0    1    1    0   
$EndComp
$Comp
L Switch:SW_DPDT_x2 SW?
U 1 1
P 5250 7200
F 0 "SW?" V 5204 7348 50  0000 L CNN
F 1 "SW_DPDT_x2" V 5295 7348 50  0000 L CNN
F 2 "" H 5250 7200 50  0001 C CNN
F 3 "~" H 5250 7200 50  0001 C CNN
	1    5250 7200
	0    1    1    0   
$EndComp
Wire Notes Line
	6700 7750 6700 6400
Text Notes 3900 6400 0    50   ~ 0
Pull Up/Reset/Boot
Wire Notes Line
	4900 4750 6650 4750
Wire Notes Line
	6650 4750 6650 2100
Wire Notes Line
	6650 2100 4900 2100
Wire Notes Line
	4900 2100 4900 4750
Text Notes 4900 2100 0    50   ~ 0
Output Connectors\n
NoConn ~ 3250 1450
NoConn ~ 3250 1550
NoConn ~ 3250 1850
NoConn ~ 3250 2050
NoConn ~ 3250 2250
NoConn ~ 3250 2750
NoConn ~ 3250 2950
NoConn ~ 3250 3050
NoConn ~ 3250 3350
NoConn ~ 3250 3450
NoConn ~ 3250 3550
NoConn ~ 3250 3650
NoConn ~ 3250 3750
NoConn ~ 3250 3850
NoConn ~ 3250 4050
NoConn ~ 3250 4250
NoConn ~ 3250 4350
NoConn ~ 3250 4450
NoConn ~ 3250 4750
NoConn ~ 3250 4850
NoConn ~ 3250 5050
NoConn ~ 3250 5150
NoConn ~ 3250 5250
NoConn ~ 3250 5350
NoConn ~ 3250 5450
NoConn ~ 3250 5550
NoConn ~ 3250 5750
NoConn ~ 3250 5850
NoConn ~ 3250 5950
NoConn ~ 3250 6050
NoConn ~ 3250 6150
NoConn ~ 1450 5750
NoConn ~ 1450 5650
NoConn ~ 1450 5550
NoConn ~ 1450 5450
NoConn ~ 1450 5350
NoConn ~ 1450 5250
NoConn ~ 1450 5150
NoConn ~ 1450 5050
NoConn ~ 1450 4950
NoConn ~ 1450 4850
NoConn ~ 1450 4750
NoConn ~ 1450 4650
NoConn ~ 1450 4450
NoConn ~ 1450 4350
NoConn ~ 1450 4250
NoConn ~ 1450 4150
NoConn ~ 1450 4050
NoConn ~ 1450 3950
NoConn ~ 1450 3850
NoConn ~ 1450 3750
NoConn ~ 1450 3650
NoConn ~ 1450 3550
NoConn ~ 1450 3450
NoConn ~ 1450 3350
NoConn ~ 1450 3250
NoConn ~ 1450 3150
NoConn ~ 1450 3050
NoConn ~ 1450 2950
Text Label 2100 7550 2    50   ~ 0
GPIO_OUTPUT_D15
Text Label 2100 7450 2    50   ~ 0
GPIO_OUTPUT_D14
Text Label 2100 7350 2    50   ~ 0
GPIO_OUTPUT_D13
Text Label 2100 7250 2    50   ~ 0
GPIO_OUTPUT_D12
NoConn ~ 2100 7250
NoConn ~ 2100 7350
NoConn ~ 2100 7450
NoConn ~ 2100 7550
Text Notes 1100 7150 0    50   ~ 0
No idea, but these are set in our project.\nNeed to look into why these are configured.\n
$Comp
L power:+3.3V #PWR?
U 1 1
P 10400 850
F 0 "#PWR?" H 10400 700 50  0001 C CNN
F 1 "+3.3V" H 10415 1023 50  0000 C CNN
F 2 "" H 10400 850 50  0001 C CNN
F 3 "" H 10400 850 50  0001 C CNN
	1    10400 850 
	1    0    0    -1  
$EndComp
$Comp
L Device:R_Small R?
U 1 1
P 10400 1050
F 0 "R?" H 10459 1096 50  0000 L CNN
F 1 "10k" H 10459 1005 50  0000 L CNN
F 2 "" H 10400 1050 50  0001 C CNN
F 3 "~" H 10400 1050 50  0001 C CNN
	1    10400 1050
	-1   0    0    1   
$EndComp
Wire Wire Line
	10400 1150 10400 1500
Wire Wire Line
	10400 1500 10350 1500
Wire Wire Line
	10400 850  10400 900 
Wire Wire Line
	10200 900  10400 900 
Connection ~ 10400 900 
Wire Wire Line
	10400 900  10400 950 
Wire Notes Line
	3900 6400 6700 6400
Wire Notes Line
	6700 7750 3900 7750
Wire Notes Line
	3900 6400 3900 7750
Wire Wire Line
	1450 1650 550  1650
Wire Wire Line
	550  1650 550  2000
Wire Wire Line
	950  2000 950  1750
Wire Wire Line
	950  1750 1450 1750
Text Notes 7350 7500 0    50   ~ 0
USB and DAC subsystem\n
$Comp
L Connector:Conn_01x03_Male J?
U 1 1
P 5850 1150
F 0 "J?" H 6100 950 50  0000 R CNN
F 1 "Conn_01x03_Male" H 6200 1450 50  0000 R CNN
F 2 "" H 5850 1150 50  0001 C CNN
F 3 "~" H 5850 1150 50  0001 C CNN
	1    5850 1150
	-1   0    0    1   
$EndComp
$Comp
L power:GND #PWR?
U 1 1
P 5500 1300
F 0 "#PWR?" H 5500 1050 50  0001 C CNN
F 1 "GND" H 5400 1200 50  0000 C CNN
F 2 "" H 5500 1300 50  0001 C CNN
F 3 "" H 5500 1300 50  0001 C CNN
	1    5500 1300
	1    0    0    -1  
$EndComp
Wire Wire Line
	5500 1300 5500 1250
Wire Wire Line
	5500 1250 5650 1250
Text Label 5500 1050 2    50   ~ 0
ANALOG_L
Text Label 5500 1150 2    50   ~ 0
ANALOG_R
Wire Wire Line
	5500 1050 5650 1050
Wire Wire Line
	5500 1150 5650 1150
Wire Notes Line
	5100 1600 5100 750 
Wire Notes Line
	5100 750  6800 750 
Wire Notes Line
	5100 1600 6800 1600
Text Notes 5100 750  0    50   ~ 0
Debug Connections
$EndSCHEMATC
